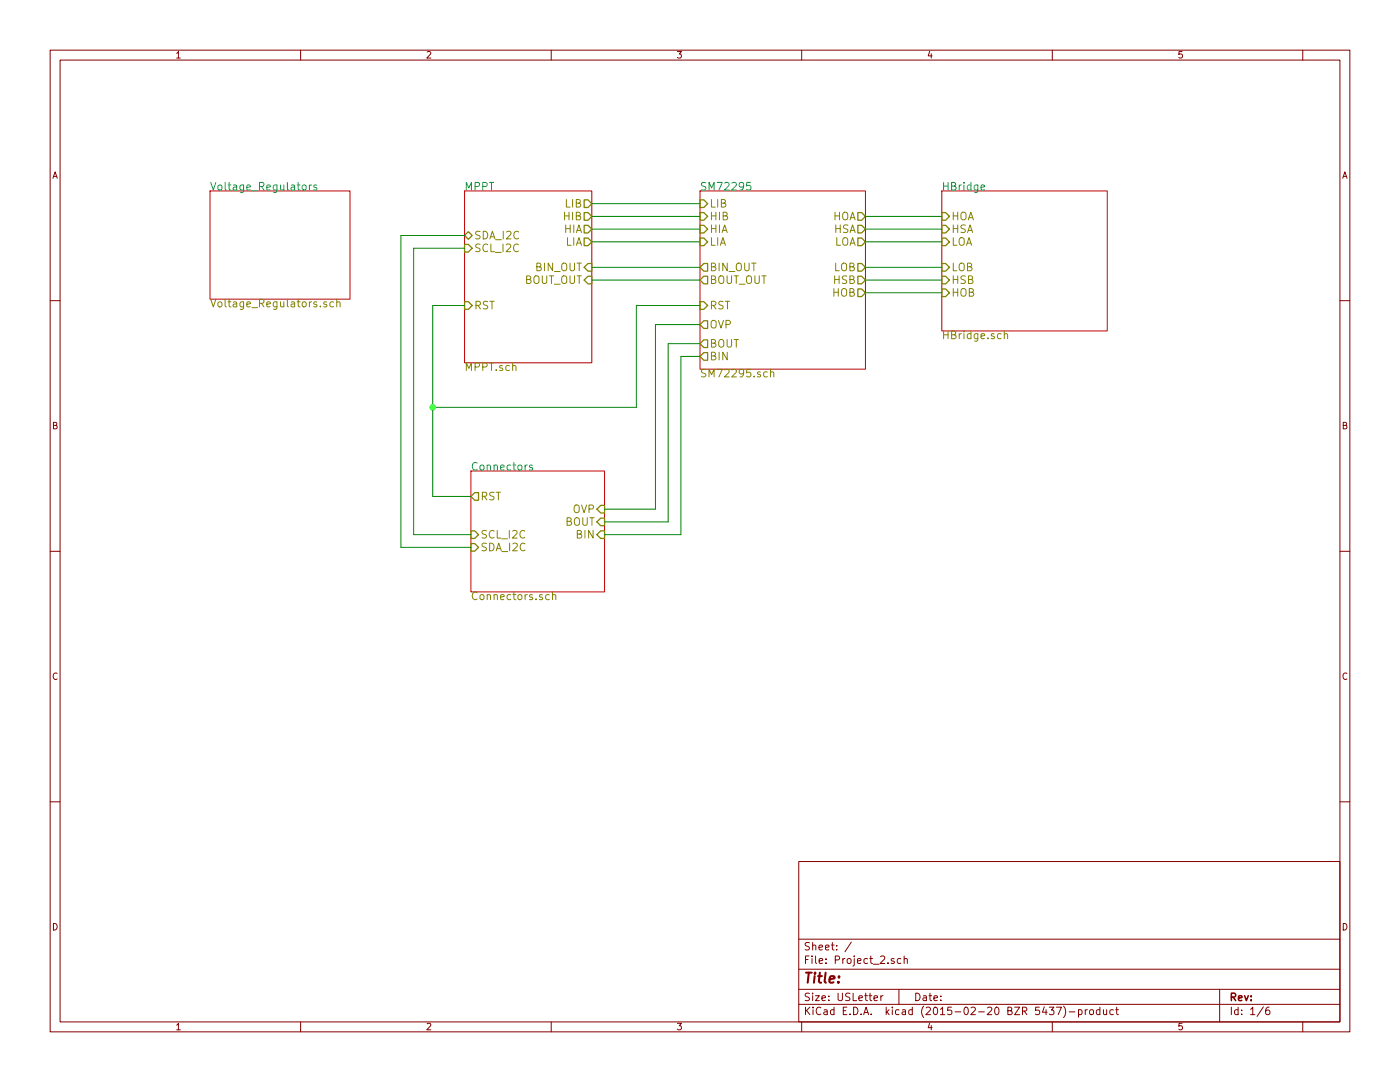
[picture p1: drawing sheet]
EESchema Schematic File Version 2
LIBS:power
LIBS:device
LIBS:transistors
LIBS:conn
LIBS:linear
LIBS:regul
LIBS:74xx
LIBS:cmos4000
LIBS:adc-dac
LIBS:memory
LIBS:xilinx
LIBS:special
LIBS:microcontrollers
LIBS:dsp
LIBS:microchip
LIBS:analog_switches
LIBS:motorola
LIBS:texas
LIBS:intel
LIBS:audio
LIBS:interface
LIBS:digital-audio
LIBS:philips
LIBS:display
LIBS:cypress
LIBS:siliconi
LIBS:opto
LIBS:atmel
LIBS:contrib
LIBS:valves
LIBS:SelfGenerated
LIBS:Project_2-cache
EELAYER 25 0
EELAYER END
$Descr USLetter 11000 8500
encoding utf-8
Sheet 1 6
Title ""
Date ""
Rev ""
Comp ""
Comment1 ""
Comment2 ""
Comment3 ""
Comment4 ""
$EndDescr
$Sheet
S 3650 1500 1000 1350
U 54EE2CC6
F0 "MPPT" 60
F1 "MPPT.sch" 60
F2 "SDA_I2C" B L 3650 1850 60 
F3 "SCL_I2C" I L 3650 1950 60 
F4 "BIN_OUT" I R 4650 2100 60 
F5 "BOUT_OUT" I R 4650 2200 60 
F6 "LIB" O R 4650 1600 60 
F7 "HIB" O R 4650 1700 60 
F8 "HIA" O R 4650 1800 60 
F9 "LIA" O R 4650 1900 60 
F10 "RST" I L 3650 2400 60 
$EndSheet
$Sheet
S 1650 1500 1100 850 
U 54F0D3D1
F0 "Voltage_Regulators" 60
F1 "Voltage_Regulators.sch" 60
$EndSheet
$Sheet
S 5500 1500 1300 1400
U 54F1B969
F0 "SM72295" 60
F1 "SM72295.sch" 60
F2 "LIB" I L 5500 1600 60 
F3 "HIB" I L 5500 1700 60 
F4 "HIA" I L 5500 1800 60 
F5 "LIA" I L 5500 1900 60 
F6 "BIN_OUT" O L 5500 2100 60 
F7 "BOUT_OUT" O L 5500 2200 60 
F8 "RST" I L 5500 2400 60 
F9 "BOUT" O L 5500 2700 60 
F10 "HOA" O R 6800 1700 60 
F11 "HSA" O R 6800 1800 60 
F12 "LOA" O R 6800 1900 60 
F13 "LOB" O R 6800 2100 60 
F14 "HSB" O R 6800 2200 60 
F15 "HOB" O R 6800 2300 60 
F16 "OVP" O L 5500 2550 60 
F17 "BIN" O L 5500 2800 60 
$EndSheet
Wire Wire Line
	4650 1600 5500 1600
Wire Wire Line
	5500 1700 4650 1700
Wire Wire Line
	4650 1800 5500 1800
Wire Wire Line
	5500 1900 4650 1900
Wire Wire Line
	4650 2100 5500 2100
Wire Wire Line
	5500 2200 4650 2200
$Sheet
S 7400 1500 1300 1100
U 54F1FD2A
F0 "HBridge" 60
F1 "HBridge.sch" 60
F2 "HOA" I L 7400 1700 60 
F3 "LOA" I L 7400 1900 60 
F4 "HSA" I L 7400 1800 60 
F5 "LOB" I L 7400 2100 60 
F6 "HSB" I L 7400 2200 60 
F7 "HOB" I L 7400 2300 60 
$EndSheet
Wire Wire Line
	6800 1700 7400 1700
Wire Wire Line
	6800 1800 7400 1800
Wire Wire Line
	6800 1900 7400 1900
Wire Wire Line
	6800 2100 7400 2100
Wire Wire Line
	6800 2200 7400 2200
Wire Wire Line
	6800 2300 7400 2300
$Sheet
S 3700 3700 1050 950 
U 54F28AAE
F0 "Connectors" 60
F1 "Connectors.sch" 60
F2 "RST" O L 3700 3900 60 
F3 "SDA_I2C" I L 3700 4300 60 
F4 "SCL_I2C" I L 3700 4200 60 
F5 "OVP" I R 4750 4000 60 
F6 "BIN" I R 4750 4200 60 
F7 "BOUT" I R 4750 4100 60 
$EndSheet
Wire Wire Line
	3400 3900 3700 3900
Wire Wire Line
	3400 2400 3400 3900
Wire Wire Line
	3400 2400 3650 2400
Wire Wire Line
	5500 2400 5000 2400
Wire Wire Line
	5000 2400 5000 3200
Wire Wire Line
	5000 3200 3400 3200
Connection ~ 3400 3200
Wire Wire Line
	3250 1950 3250 4200
Wire Wire Line
	3250 1950 3650 1950
Wire Wire Line
	3250 4200 3700 4200
Wire Wire Line
	3700 4300 3150 4300
Wire Wire Line
	3150 4300 3150 1850
Wire Wire Line
	3150 1850 3650 1850
Wire Wire Line
	5150 4000 5150 2550
Wire Wire Line
	5150 2550 5500 2550
Wire Wire Line
	5150 4000 4750 4000
Wire Wire Line
	5350 2800 5350 4200
Wire Wire Line
	5350 2800 5500 2800
Wire Wire Line
	5350 4200 4750 4200
Wire Wire Line
	4750 4100 5250 4100
Wire Wire Line
	5250 4100 5250 2700
Wire Wire Line
	5250 2700 5500 2700
$EndSCHEMATC
